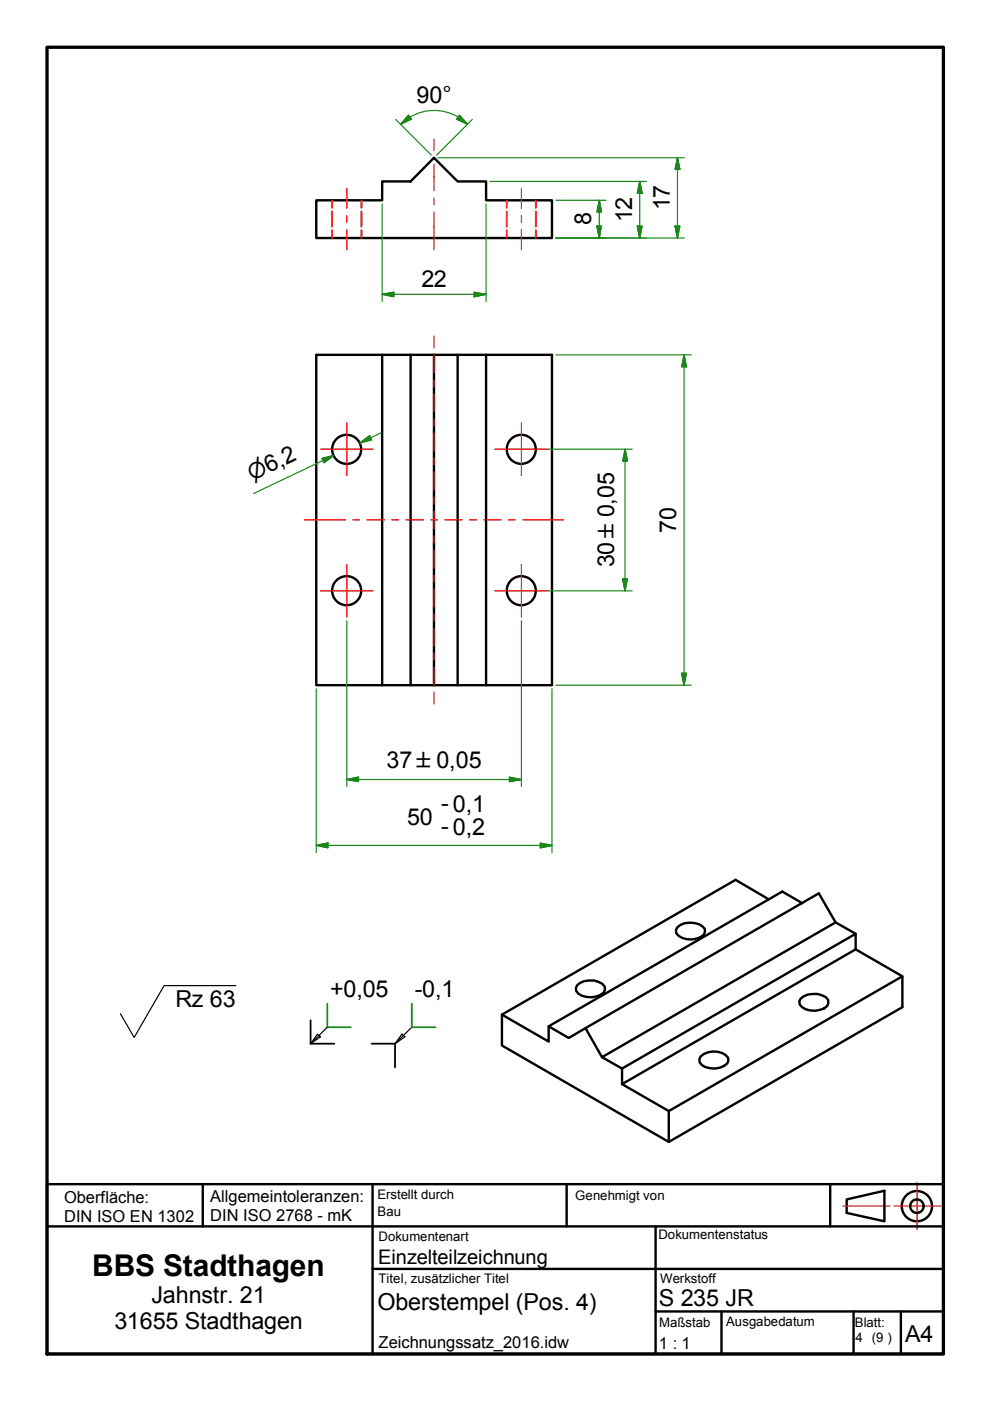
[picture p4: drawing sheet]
<svg xmlns="http://www.w3.org/2000/svg" width="210mm" height="297mm" viewBox="0 0 210 297" stroke-linecap="round" stroke-linejoin="round" font-family="sans-serif">
<!-- layer: Sichtbar schmal (ISO) -->
<g fill="none" stroke="#000" stroke-width=".51">
<path d="M67.1 42.5h13.9v-4h6.1l4.9-5 5 5h6.1v4h13.9v8h-49.9zM81 75.2v70.1h-13.9v-70.1h20M87.1 75.2h29.9v70.1h-13.9M87.1 75.2v70.1h-6.1M92 75.2v70.1h5v-70.1M103.1 75.2v70.1h-6.1M87.1 145.3h4.9M143.6 196.6a4.3 4.3 0 0 1 5.8 .3 1.69 1.69 0 0 1-1.7 2.1 4.1 4.1 0 0 1-4.3-1.1l-.1-.7zM163 190.7l-7-4.2-49.6 28.6v6.6l35.4 20.4M170.1 191.5l-4.2-2.5-49.6 28.6v3.2l-9.9-5.7M177.2 195.6l-49.6 28.5-3.5-6.1 49.5-28.6 3.6 6.2 4.2 2.4v3.3l9.9 5.7v6.5l-49.5 28.6v-6.5M181.4 198l-49.5 28.6-4.3-2.5"/>
<path d="M116.3 217.6l4.3 2.5 3.5-2.1M122.4 208.9a4.6 4.6 0 0 1 5.3-.3l.5 .6a1.69 1.69 0 0 1-1.7 2.1 4.6 4.6 0 0 1-3.9-.6l-.4-.6-.1-.6zM169.7 211.8a4.7 4.7 0 0 1 5.4-.4l.5 .6a1.69 1.69 0 0 1-1.7 2.1 4.1 4.1 0 0 1-4.4-1.1v-.7zM181.4 201.3l-49.5 28.6v-3.3M191.3 207l-49.5 28.6-9.9-5.7M148.5 224a4.1 4.1 0 0 1 5.9 .3v.6a3.2 3.2 0 0 1-3.8 1.6 2.08 2.08 0 0 1-2.3-1.9zM179.5 254.3l8-1.8v6.4l-8-1.7z"/>
<circle cx="73.5" cy="95.3" r="3.1"/>
<circle cx="110.5" cy="95.3" r="3.1"/>
<circle cx="73.5" cy="125.2" r="3.1"/>
<circle cx="110.5" cy="125.2" r="3.1"/>
<circle cx="194.4" cy="255.7" r="3.2"/>
<circle cx="194.4" cy="255.7" r="1.43"/>
</g>
<!-- layer: Symbol (ISO) -->
<path d="M70.4 42.5v1.6M70.4 44.8v3.3M70.4 48.8v1.7M76.6 42.5v1.6M76.6 44.8v3.3M76.6 48.8v1.7M107.4 42.5v1.6M107.4 44.8v3.3M107.4 48.8v1.7M113.6 42.5v1.6M113.6 44.8v3.3M113.6 48.8v1.7" fill="none" stroke="#f00" stroke-width=".38"/>
<!-- layer: Rahmen (ISO) -->
<path d="M10 10h190v277.1h-190z" fill="none" stroke="#000" stroke-width=".7"/>
<!-- layer: Mittellinie (ISO) -->
<g fill="none" stroke="#f00" stroke-width=".25">
<path d="M73.5 39.9v4.3M92 29.4v2.5M92 34.9v5.5M110.6 39.9v4.3M73.5 45.7v1.5M73.5 48.7v4.2M92 42v1.4M92 44.9v8M110.6 45.7v1.5M110.6 48.7v4.2M92 71.2v2.6M92 75.2v3.8"/>
<path d="M92 80.5v1.5M92 83.6v3.7M92 88.8v1.5M92 91.8v3.8M92 97.1v1.5M64.5 110.2h8.8M74.8 110.2h1.5M77.8 110.2h3.7M83.1 110.2h1.4M86 110.2h3.8M91.3 110.2h1.5M92 100.1v3.8"/>
<path d="M92 105.3v1.6M92 108.4v3.7M92 113.7v1.4M92 116.6v3.8M94.3 110.2h3.7M99.5 110.2h1.5M102.6 110.2h3.7M107.8 110.2h1.5M110.8 110.2h8.7M92 121.9v1.5M92 124.9v3.8M92 130.2v1.5"/>
<path d="M92 133.2v3.8M92 138.5v1.5M92 141.5v3.8M92 146.7v2.6M178.7 255.7h10M189.5 255.7h10M194.4 250.7v10"/>
</g>
<!-- layer: Sichtbar (ISO) -->
<path d="M10 251.1h190v36h-190zM43 251.1v8.9M79 251.1v36M120.1 251.1v8.9M176 251.1v8.9M10 260h190M79 269h121M139 278.1h61M139 260v27.1M153 278.1v9M181 278.1v9M191 278.1v9" fill="none" stroke="#000" stroke-width=".51"/>
<!-- layer: Titel (ISO) -->
<path d="M67.9 95.2h11.2M73.5 89.6v11.2M104.9 95.2h11.2M110.6 89.6v11.2M73.5 119.7v11.2M110.6 119.7v11.2M67.9 125.3h11.2M104.9 125.3h11.2" fill="none" stroke="#f00" stroke-width=".25"/>
<!-- layer: Schnittlinie (ISO) -->
<g fill="none" stroke="#1b871b" stroke-width=".25">
<path d="M83.9 25.3l7.5 7.6M85 26.3a10 10 0 0 1 14.1 0M86.6 24.4l.6 .9-2.2 1zM92.8 33.5h52.3M97.4 24.4l1.7 1.9-2.3-1zM100.1 25.3l-7.5 7.6M103.8 38.5h33.3M135.6 38.5l.5 2.4h-1zM135.6 38.5v12M143.6 33.5l.5 2.4h-1zM143.6 33.5v17M81 43.2v20.7"/>
<path d="M103.1 43.2v20.7M117.9 42.5h10.6M117.9 50.5h27.2M126.6 47.9h.9l-.4 2.6zM127.1 42.5l.4 2.4h-.9zM127.1 42.5v8M135.1 47.9h1l-.5 2.6zM143.1 47.9h1l-.5 2.6zM81 62.4l2.5-.4v.9zM81 62.4h22.1M100.5 62l2.6 .4-2.6 .5zM117.9 75.2h28.7"/>
<path d="M145 75.2l.5 2.6h-1zM145 75.2v70.1M68.3 97.2l2.4-.6-2 1.5zM68.5 97.6l2.2-1-16.9 8M76.3 93.9l2.1-1.5 .4 .9zM80.8 91.7l-4.5 2.2M116.1 95.2h17.9M132.5 95.2l.5 2.6h-1zM132.5 95.2v30.1M73.5 131.6v35.1M110.6 131.6v35.1M116.1 125.3h17.9"/>
<path d="M132 122.7h1l-.5 2.6zM67.1 146v34.8M117 146v34.8M117.9 145.3h28.7M144.5 142.7h1l-.5 2.6zM67.1 179.2l2.4-.5v1.1zM67.1 179.2h49.9M73.5 165.3l2.5-.5v.9zM73.5 165.3h37.1M108 164.8l2.6 .5-2.6 .4zM114.6 178.7l2.4 .5-2.4 .6z"/>
</g>
<g fill="#1b871b" stroke="#1b871b" stroke-width=".25">
<path d="M81 62.4l2.5-.4z"/>
<path d="M81 62.4l2.5-.4v.9z"/>
<path d="M100.5 62.9l2.6-.5z"/>
<path d="M100.5 62l2.6 .4-2.6 .5z"/>
<path d="M96.8 25.3l2.3 1z"/>
<path d="M97.4 24.4l1.7 1.9-2.3-1z"/>
<path d="M86.6 24.4l-1.6 1.9z"/>
<path d="M86.6 24.4l.6 .9-2.2 1z"/>
<path d="M126.6 47.9l.5 2.6z"/>
<path d="M126.6 47.9h.9l-.4 2.6z"/>
<path d="M127.1 42.5l.4 2.4z"/>
<path d="M127.1 42.5l.4 2.4h-.9z"/>
<path d="M135.1 47.9l.5 2.6z"/>
<path d="M135.1 47.9h1l-.5 2.6z"/>
<path d="M135.6 38.5l.5 2.4z"/>
<path d="M135.6 38.5l.5 2.4h-1z"/>
<path d="M143.1 47.9l.5 2.6z"/>
<path d="M143.1 47.9h1l-.5 2.6z"/>
<path d="M143.6 33.5l.5 2.4z"/>
<path d="M143.6 33.5l.5 2.4h-1z"/>
<path d="M68.7 98.1l2-1.5z"/>
<path d="M68.3 97.2l2.4-.6-2 1.5z"/>
<path d="M76.3 93.9l2.1-1.5z"/>
<path d="M76.3 93.9l2.1-1.5 .4 .9z"/>
<path d="M132 122.7l.5 2.6z"/>
<path d="M132 122.7h1l-.5 2.6z"/>
<path d="M132.5 95.2l.5 2.6z"/>
<path d="M132.5 95.2l.5 2.6h-1z"/>
<path d="M73.5 165.3l2.5-.5z"/>
<path d="M73.5 165.3l2.5-.5v.9z"/>
<path d="M108 165.7l2.6-.4z"/>
<path d="M108 164.8l2.6 .5-2.6 .4z"/>
<path d="M67.1 179.2l2.4-.5z"/>
<path d="M67.1 179.2l2.4-.5v1.1z"/>
<path d="M114.6 179.8l2.4-.6z"/>
<path d="M114.6 178.7l2.4 .5-2.4 .6z"/>
<path d="M145 75.2l.5 2.6z"/>
<path d="M145 75.2l.5 2.6h-1z"/>
<path d="M144.5 142.7l.5 2.6z"/>
<path d="M144.5 142.7h1l-.5 2.6z"/>
</g>
<!-- layer: Schraffur (ISO) -->
<path d="M50 209h-15.2l-6.4 10.9-2.9-5" fill="none" stroke="#000" stroke-width=".25"/>
<!-- layer: Mittelpunktmarkierung (ISO) -->
<path d="M67.3 219.3l.6 .5-2.1 1.5zM69.4 217.8l-3.6 3.5M85.2 219.3l.7 .5-2.1 1.5zM87.3 217.8l-3.5 3.5" fill="none" stroke="#000" stroke-width=".25"/>
<path d="M69.4 212.8v5h5M87.3 212.8v5h5" fill="none" stroke="#1b871b" stroke-width=".38"/>
<!-- layer: Mittelpunktmarkierung (ISO) -->
<path d="M65.8 216.3v5h5.1M78.8 221.3h5v5" fill="none" stroke="#000" stroke-width=".38"/>
<text font-size="6.3" x="19.6" y="270.4">BBS Stadthagen</text>
<g font-size="5">
<text x="88.3" y="21.8">90°</text>
<text x="125.3" y="47.8" transform="rotate(-90 125.3 47.8)">8</text>
<text x="134" y="47.2" transform="rotate(-90 134 47.2)">12</text>
<text x="142" y="44.6" transform="rotate(-90 142 44.6)">17</text>
<text x="89.3" y="60.8">22</text>
<text x="143.4" y="113" transform="rotate(-90 143.4 113)">70</text>
<text x="130.2" y="120.3" transform="rotate(-90 130.2 120.3)">30 ±0,05</text>
<text x="82" y="162.9">37 ±0,05</text>
<text x="93.5" y="172">-0,1</text>
<text x="86.4" y="174.9">50</text>
<text x="93.5" y="176.8">-0,2</text>
<text x="37.2" y="213.6">Rz 63</text>
<text x="70" y="211.4">+0,05</text>
<text x="87.9" y="211.4">-0,1</text>
<text x="24.3" y="281.8">31655 Stadthagen</text>
<text x="32.1" y="276.3">Jahnstr. 21</text>
<text x="80" y="277.8">Oberstempel (Pos. 4)</text>
<text x="139.7" y="276.8">S 235 JR</text>
<text x="191.9" y="284.5">A4</text>
</g>
<text font-size="4.6" x="53.5" y="102" transform="rotate(-25 53.5 102)">⌀6,2</text>
<text font-size="4.3" x="80.2" y="268">Einzelteilzeichnung</text>
<g font-size="3.5">
<text x="13.6" y="255.1">Oberfläche:</text>
<text x="44.6" y="254.9">Allgemeintoleranzen:</text>
<text x="13.6" y="259.1">DIN ISO EN 1302</text>
<text x="44.6" y="258.8">DIN ISO 2768 - mK</text>
<text x="80.3" y="285.7">Zeichnungssatz_2016.idw</text>
<text x="139.7" y="286.1">1 : 1</text>
</g>
<g font-size="2.8">
<text x="80" y="254.1">Erstellt durch</text>
<text x="80.1" y="257.7">Bau</text>
<text x="122" y="254.4">Genehmigt von</text>
<text x="80.3" y="263.1">Dokumentenart</text>
<text x="139.6" y="262.7">Dokumentenstatus</text>
<text x="80.3" y="272.1">Titel, zusätzlicher Titel</text>
<text x="140" y="272.1">Werkstoff</text>
<text x="139.8" y="281.4">Maßstab</text>
<text x="154" y="281.2">Ausgabedatum</text>
<text x="181.2" y="281.4">Blatt:</text>
<text x="181.4" y="284.6">4 (9 )</text>
</g>
</svg>
